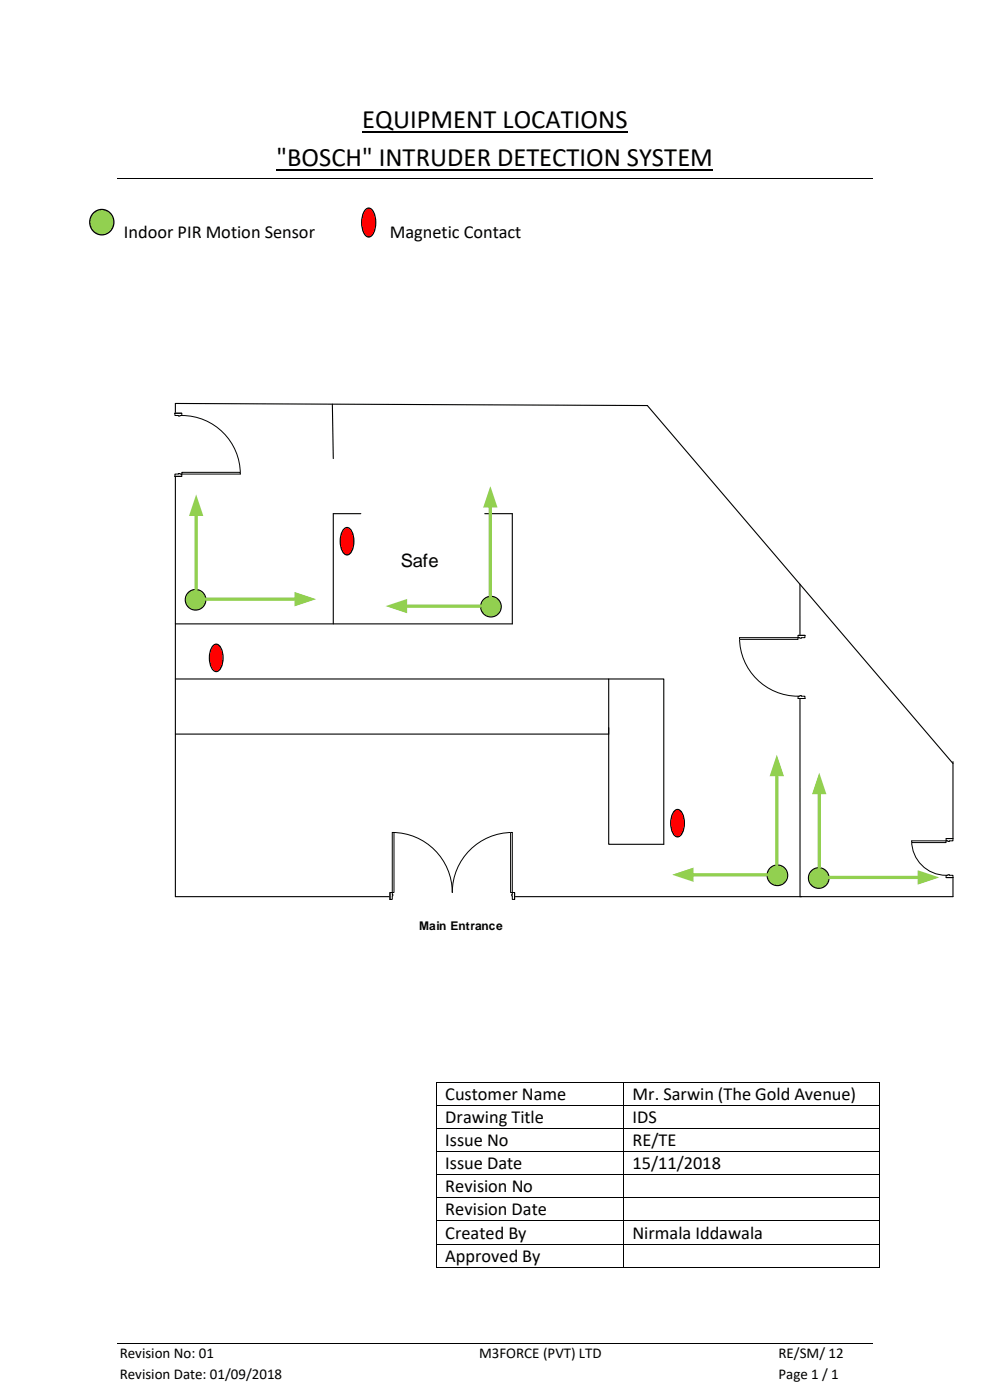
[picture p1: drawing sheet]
<svg xmlns="http://www.w3.org/2000/svg" width="210mm" height="297mm" viewBox="0 0 210 297" stroke-linecap="round" stroke-linejoin="round" font-family="sans-serif">
<path d="M58.7 36h92.6M76.9 28.1h56.3" fill="none" stroke="#000" stroke-width=".38"/>
<path d="M24.9 37.8h160.3" fill="none" stroke="#000" stroke-width=".21"/>
<path d="M77.6 44.4a.94 .94 0 0 1 1.6 .4 5.2 5.2 0 0 1-.3 5.2 .94 .94 0 0 1-1.6-.4 5.2 5.2 0 0 1 .3-5.2z" fill-rule="evenodd" fill="#f00"/>
<path d="M77.6 44.4a.94 .94 0 0 1 1.6 .4 5.2 5.2 0 0 1-.3 5.2 .94 .94 0 0 1-1.6-.4 5.2 5.2 0 0 1 .3-5.2z" fill="none" stroke="#000" stroke-width=".24"/>
<path d="M70.5 85.7l.2 11.6M76.5 109h-5.8v23.4M102.8 109h5.9v23.4h-71.5M169.7 124v66.2M37.2 144h91.9v11.7h-91.9M129.1 144h11.7v35.1h-11.7v-24.7M202.2 161.6v28.6h-165v-104.6l100.1 .4 64.9 76" fill="none" stroke="#000" stroke-width=".23"/>
<circle cx="41.5" cy="127.2" r="2.19" fill="#92d050"/>
<circle cx="41.5" cy="127.2" r="2.19" fill="none" stroke="#000" stroke-width=".23"/>
<path d="M41.6 109.1v16" fill="none" stroke="#92d050" stroke-width=".7"/>
<path d="M41.6 104.9l1.5 4.6h-3z" fill="#92d050"/>
<path d="M43.7 127.1h19.2" fill="none" stroke="#92d050" stroke-width=".7"/>
<g fill="#92d050">
<path d="M62.5 125.6l4.5 1.5-4.5 1.5z"/>
<circle cx="164.9" cy="185.7" r="2.19"/>
</g>
<circle cx="164.9" cy="185.7" r="2.19" fill="none" stroke="#000" stroke-width=".23"/>
<path d="M146.8 185.6h15.9" fill="none" stroke="#92d050" stroke-width=".7"/>
<path d="M142.6 185.6l4.5-1.5v3z" fill="#92d050"/>
<path d="M164.8 164.3v19.2" fill="none" stroke="#92d050" stroke-width=".7"/>
<g fill="#92d050">
<path d="M164.8 160.1l1.5 4.6h-3z"/>
<circle cx="173.7" cy="186.3" r="2.19"/>
</g>
<circle cx="173.7" cy="186.3" r="2.19" fill="none" stroke="#000" stroke-width=".23"/>
<path d="M173.8 168.1v16" fill="none" stroke="#92d050" stroke-width=".7"/>
<path d="M173.8 163.9l1.5 4.6h-3z" fill="#92d050"/>
<path d="M175.9 186.1h19.2" fill="none" stroke="#92d050" stroke-width=".7"/>
<path d="M194.7 184.6l4.5 1.5-4.5 1.6z" fill="#92d050"/>
<path d="M37.1 87.7h1.5v13.4h-1.5z" fill-rule="evenodd" fill="#fff"/>
<path d="M37.1 87.7h1.5v13.4h-1.5z" fill="none" stroke="#fff" stroke-width=".21"/>
<path d="M37.1 100.6v.5h1.5v-.5zM37.1 87.7h1.5v.5h-1.5z" fill-rule="evenodd" fill="#fff"/>
<path d="M37.8 88.2h-.7v-.5h1.5v.5h-.4M37.8 100.6h-.7v.5h1.5v-.5h-.4" fill="none" stroke="#000" stroke-width=".21"/>
<path d="M37.8 100.5v.1h.4v-.1zM37.8 88.2h.4v.1h-.4z" fill-rule="evenodd" fill="#fff"/>
<path d="M37.1 87.7h1.5M37.8 88.2v.1h.4v-.1M38.6 88.2a12.4 12.4 0 0 1 12.4 12.4M37.1 101.1h1.5M37.8 100.6v-.1h.4v.1" fill="none" stroke="#000" stroke-width=".21"/>
<path d="M38.6 100.2h12.4v.4h-12.4z" fill-rule="evenodd" fill="#fff"/>
<path d="M38.6 100.2h12.4v.4h-12.4z" fill="none" stroke="#000" stroke-width=".21"/>
<path d="M82.7 189.3h26.5v1.6h-26.5z" fill-rule="evenodd" fill="#fff"/>
<path d="M82.7 189.3h26.5v1.6h-26.5z" fill="none" stroke="#fff" stroke-width=".21"/>
<path d="M108.7 189.3v1.5h.5v-1.5zM82.7 189.3h.5v1.5h-.5z" fill-rule="evenodd" fill="#fff"/>
<path d="M83.2 189.7v-.4h-.5v1.5h.5v-.7M108.7 189.7v-.4h.5v1.5h-.5v-.7" fill="none" stroke="#000" stroke-width=".21"/>
<path d="M108.6 189.7v.4h.1v-.4zM83.2 189.7h.1v.4h-.1z" fill-rule="evenodd" fill="#fff"/>
<path d="M83.2 176.6a12.7 12.7 0 0 1 12.7 12.7 12.7 12.7 0 0 1 12.8-12.7M82.7 189.3v1.5M83.2 189.7h.1v.4h-.1M108.7 189.7h-.1v.4h.1M109.2 189.3v1.5" fill="none" stroke="#000" stroke-width=".21"/>
<path d="M83.2 176.6h.4v12.7h-.4z" fill-rule="evenodd" fill="#fff"/>
<path d="M83.2 176.6h.4v12.7h-.4z" fill="none" stroke="#000" stroke-width=".21"/>
<path d="M108.3 176.6h.4v12.7h-.4z" fill-rule="evenodd" fill="#fff"/>
<path d="M108.3 176.6h.4v12.7h-.4z" fill="none" stroke="#000" stroke-width=".21"/>
<path d="M200.7 177.9h1.5v8.3h-1.5z" fill-rule="evenodd" fill="#fff"/>
<path d="M200.7 177.9h1.5v8.3h-1.5z" fill="none" stroke="#fff" stroke-width=".21"/>
<path d="M200.7 177.9v.5h1.5v-.5zM200.7 185.7h1.5v.5h-1.5z" fill-rule="evenodd" fill="#fff"/>
<path d="M201.1 178.4h-.4v-.5h1.5v.5h-.8M201.1 185.7h-.4v.5h1.5v-.5h-.8" fill="none" stroke="#000" stroke-width=".21"/>
<path d="M201.1 178.4v.1h.3v-.1zM201.1 185.6h.3v.1h-.3z" fill-rule="evenodd" fill="#fff"/>
<path d="M193.4 178.4a7.3 7.3 0 0 0 7.3 7.3M200.7 177.9h1.5M201.1 178.4v.1h.3v-.1M200.7 186.2h1.5M201.1 185.7v-.1h.3v.1" fill="none" stroke="#000" stroke-width=".21"/>
<path d="M193.4 178.4h7.3v.4h-7.3z" fill-rule="evenodd" fill="#fff"/>
<path d="M193.4 178.4h7.3v.4h-7.3z" fill="none" stroke="#000" stroke-width=".21"/>
<path d="M169.3 134.8h1.5v13.4h-1.5z" fill-rule="evenodd" fill="#fff"/>
<path d="M169.3 134.8h1.5v13.4h-1.5z" fill="none" stroke="#fff" stroke-width=".21"/>
<path d="M169.3 134.8v.5h1.5v-.5zM169.3 147.7h1.5v.5h-1.5z" fill-rule="evenodd" fill="#fff"/>
<path d="M169.7 135.3h-.4v-.5h1.5v.5h-.8M169.7 147.7h-.4v.5h1.5v-.5h-.8" fill="none" stroke="#000" stroke-width=".21"/>
<path d="M169.7 135.3v.1h.3v-.1zM169.7 147.6h.3v.1h-.3z" fill-rule="evenodd" fill="#fff"/>
<path d="M156.9 135.3a12.4 12.4 0 0 0 12.4 12.4M169.3 134.8h1.5M169.7 135.3v.1h.3v-.1M169.3 148.2h1.5M169.7 147.7v-.1h.3v.1" fill="none" stroke="#000" stroke-width=".21"/>
<path d="M156.9 135.3h12.4v.3h-12.4z" fill-rule="evenodd" fill="#fff"/>
<path d="M156.9 135.3h12.4v.3h-12.4z" fill="none" stroke="#000" stroke-width=".21"/>
<path d="M143 172.1a.99 .99 0 0 1 1-.4 .99 .99 0 0 1 .8 .9 4.4 4.4 0 0 1-.7 4.9 1.06 1.06 0 0 1-1.4-.8 5 5 0 0 1 .3-4.6z" fill-rule="evenodd" fill="#f00"/>
<path d="M143 172.1a.99 .99 0 0 1 1-.4 .99 .99 0 0 1 .8 .9 4.4 4.4 0 0 1-.7 4.9 1.06 1.06 0 0 1-1.4-.8 5 5 0 0 1 .3-4.6z" fill="none" stroke="#000" stroke-width=".23"/>
<path d="M45.1 137a.99 .99 0 0 1 1.1-.3 .99 .99 0 0 1 .7 .8 4.4 4.4 0 0 1-.6 4.9 1.06 1.06 0 0 1-1.5-.8 4.9 4.9 0 0 1 .3-4.6z" fill-rule="evenodd" fill="#f00"/>
<path d="M45.1 137a.99 .99 0 0 1 1.1-.3 .99 .99 0 0 1 .7 .8 4.4 4.4 0 0 1-.6 4.9 1.06 1.06 0 0 1-1.5-.8 4.9 4.9 0 0 1 .3-4.6z" fill="none" stroke="#000" stroke-width=".23"/>
<circle cx="104.1" cy="128.7" r="2.19" fill="#92d050"/>
<circle cx="104.1" cy="128.7" r="2.19" fill="none" stroke="#000" stroke-width=".23"/>
<path d="M86 128.6h16" fill="none" stroke="#92d050" stroke-width=".7"/>
<path d="M81.8 128.6l4.6-1.5v3z" fill="#92d050"/>
<path d="M104 107.3v19.2" fill="none" stroke="#92d050" stroke-width=".7"/>
<path d="M104 103.1l1.5 4.6h-3z" fill="#92d050"/>
<path d="M72.9 112.3a.99 .99 0 0 1 1-.4 .99 .99 0 0 1 .8 .9 4.4 4.4 0 0 1-.7 4.8 1.06 1.06 0 0 1-1.4-.7 5 5 0 0 1 .3-4.6z" fill-rule="evenodd" fill="#f00"/>
<path d="M72.9 112.3a.99 .99 0 0 1 1-.4 .99 .99 0 0 1 .8 .9 4.4 4.4 0 0 1-.7 4.8 1.06 1.06 0 0 1-1.4-.7 5 5 0 0 1 .3-4.6z" fill="none" stroke="#000" stroke-width=".23"/>
<g fill="none" stroke="#000" stroke-width=".21">
<path d="M92.6 229.7v4.7M92.6 234.6v4.7M92.6 239.5v4.7M92.6 229.6h39.6M92.6 234.5h39.6M92.6 239.4h39.6M132.3 229.7v4.7M132.3 234.6v4.7M132.3 239.5v4.7M132.4 229.6h54.1M132.4 234.5h54.1M132.4 239.4h54.1"/>
<path d="M186.6 229.7v4.7M186.6 234.6v4.7M186.6 239.5v4.7M92.6 244.4v4.7M92.6 249.3v4.7M92.6 254.2v4.7M92.6 259.1v4.8M92.6 244.3h39.6M92.6 249.2h39.6M92.6 254.1h39.6M92.6 259h39.6M132.3 244.4v4.7"/>
<path d="M132.3 249.3v4.7M132.3 254.2v4.7M132.3 259.1v4.8M132.4 244.3h54.1M132.4 249.2h54.1M132.4 254.1h54.1M132.4 259h54.1M186.6 244.4v4.7M186.6 249.3v4.7M186.6 254.2v4.7M186.6 259.1v4.8M92.6 264v4.8"/>
<path d="M92.6 263.9h39.6M92.6 268.9h39.6M132.3 264v4.8M132.4 263.9h54.1M132.4 268.9h54.1M186.6 264v4.8M24.9 285h160.3"/>
</g>
<g fill="#000">
<path d="M92.5 229.5h.1v.2h-.1z" fill-rule="evenodd"/>
<path d="M92.5 229.5h.1v.2h-.1z" fill-rule="evenodd"/>
<path d="M92.5 234.4h.1v.2h-.1z" fill-rule="evenodd"/>
<path d="M92.5 239.3h.1v.2h-.1z" fill-rule="evenodd"/>
<path d="M132.2 229.5h.2v.2h-.2z" fill-rule="evenodd"/>
<path d="M132.2 234.4h.2v.2h-.2z" fill-rule="evenodd"/>
<path d="M132.2 239.3h.2v.2h-.2z" fill-rule="evenodd"/>
<path d="M186.5 229.5h.1v.2h-.1z" fill-rule="evenodd"/>
<path d="M186.5 229.5h.1v.2h-.1z" fill-rule="evenodd"/>
<path d="M186.5 234.4h.1v.2h-.1z" fill-rule="evenodd"/>
<path d="M186.5 239.3h.1v.2h-.1z" fill-rule="evenodd"/>
<path d="M92.5 244.2h.1v.2h-.1z" fill-rule="evenodd"/>
<path d="M92.5 249.1h.1v.2h-.1z" fill-rule="evenodd"/>
<path d="M92.5 254h.1v.2h-.1z" fill-rule="evenodd"/>
<path d="M92.5 258.9h.1v.2h-.1z" fill-rule="evenodd"/>
<path d="M132.2 244.2h.2v.2h-.2z" fill-rule="evenodd"/>
<path d="M132.2 249.1h.2v.2h-.2z" fill-rule="evenodd"/>
<path d="M132.2 254h.2v.2h-.2z" fill-rule="evenodd"/>
<path d="M132.2 258.9h.2v.2h-.2z" fill-rule="evenodd"/>
<path d="M186.5 244.2h.1v.2h-.1z" fill-rule="evenodd"/>
<path d="M186.5 249.1h.1v.2h-.1z" fill-rule="evenodd"/>
<path d="M186.5 254h.1v.2h-.1z" fill-rule="evenodd"/>
<path d="M186.5 258.9h.1v.2h-.1z" fill-rule="evenodd"/>
<path d="M92.5 263.9h.1v.1h-.1z" fill-rule="evenodd"/>
<path d="M92.5 268.8h.1v.2h-.1z" fill-rule="evenodd"/>
<path d="M92.5 268.8h.1v.2h-.1z" fill-rule="evenodd"/>
<path d="M132.2 263.9h.2v.1h-.2z" fill-rule="evenodd"/>
<path d="M132.2 268.8h.2v.2h-.2z" fill-rule="evenodd"/>
<path d="M186.5 263.9h.1v.1h-.1z" fill-rule="evenodd"/>
<path d="M186.5 268.8h.1v.2h-.1z" fill-rule="evenodd"/>
<path d="M186.5 268.8h.1v.2h-.1z" fill-rule="evenodd"/>
</g>
<path d="M20 45a2.62 2.62 0 0 1 3.5 .4 2.62 2.62 0 0 1 0 3.5 2.62 2.62 0 0 1-3.5 .3 2.79 2.79 0 0 1 0-4.2z" fill-rule="evenodd" fill="#92d050"/>
<path d="M20 45a2.62 2.62 0 0 1 3.5 .4 2.62 2.62 0 0 1 0 3.5 2.62 2.62 0 0 1-3.5 .3 2.79 2.79 0 0 1 0-4.2z" fill="none" stroke="#000" stroke-width=".26"/>
<g font-size="5.6">
<text x="76.9" y="27.2">EQUIPMENT LOCATIONS</text>
<text x="58.7" y="35.1">&quot;BOSCH&quot; INTRUDER DETECTION SYSTEM</text>
</g>
<g font-size="3.9">
<text x="26.3" y="50.6">Indoor PIR Motion Sensor</text>
<text x="82.7" y="50.6">Magnetic Contact</text>
<text x="85" y="120.2">Safe</text>
<text x="94.5" y="233.3">Customer Name</text>
<text x="134.2" y="233.3">Mr. Sarwin (The Gold Avenue)</text>
<text x="94.5" y="238.2">Drawing Title</text>
<text x="134.2" y="238.2">IDS</text>
<text x="94.5" y="243.1">Issue No</text>
<text x="134.2" y="243.1">RE/TE</text>
<text x="94.5" y="248">Issue Date</text>
<text x="134.2" y="248">15/11/2018</text>
<text x="94.5" y="252.9">Revision No</text>
<text x="94.5" y="257.8">Revision Date</text>
<text x="94.5" y="262.8">Created By</text>
<text x="134.2" y="262.8">Nirmala Iddawala</text>
<text x="94.5" y="267.7">Approved By</text>
</g>
<g font-size="3.2">
<text x="25.4" y="288.1">Revision No: 01</text>
<text x="25.4" y="292.5">Revision Date: 01/09/2018</text>
<text x="101.6" y="288.1">M3FORCE (PVT) LTD</text>
<text x="165.1" y="288.1">RE/SM/ 12</text>
<text x="165.1" y="292.5">Page 1 / 1</text>
</g>
<text font-size="2.5" x="88.9" y="197.3">Main Entrance</text>
</svg>
